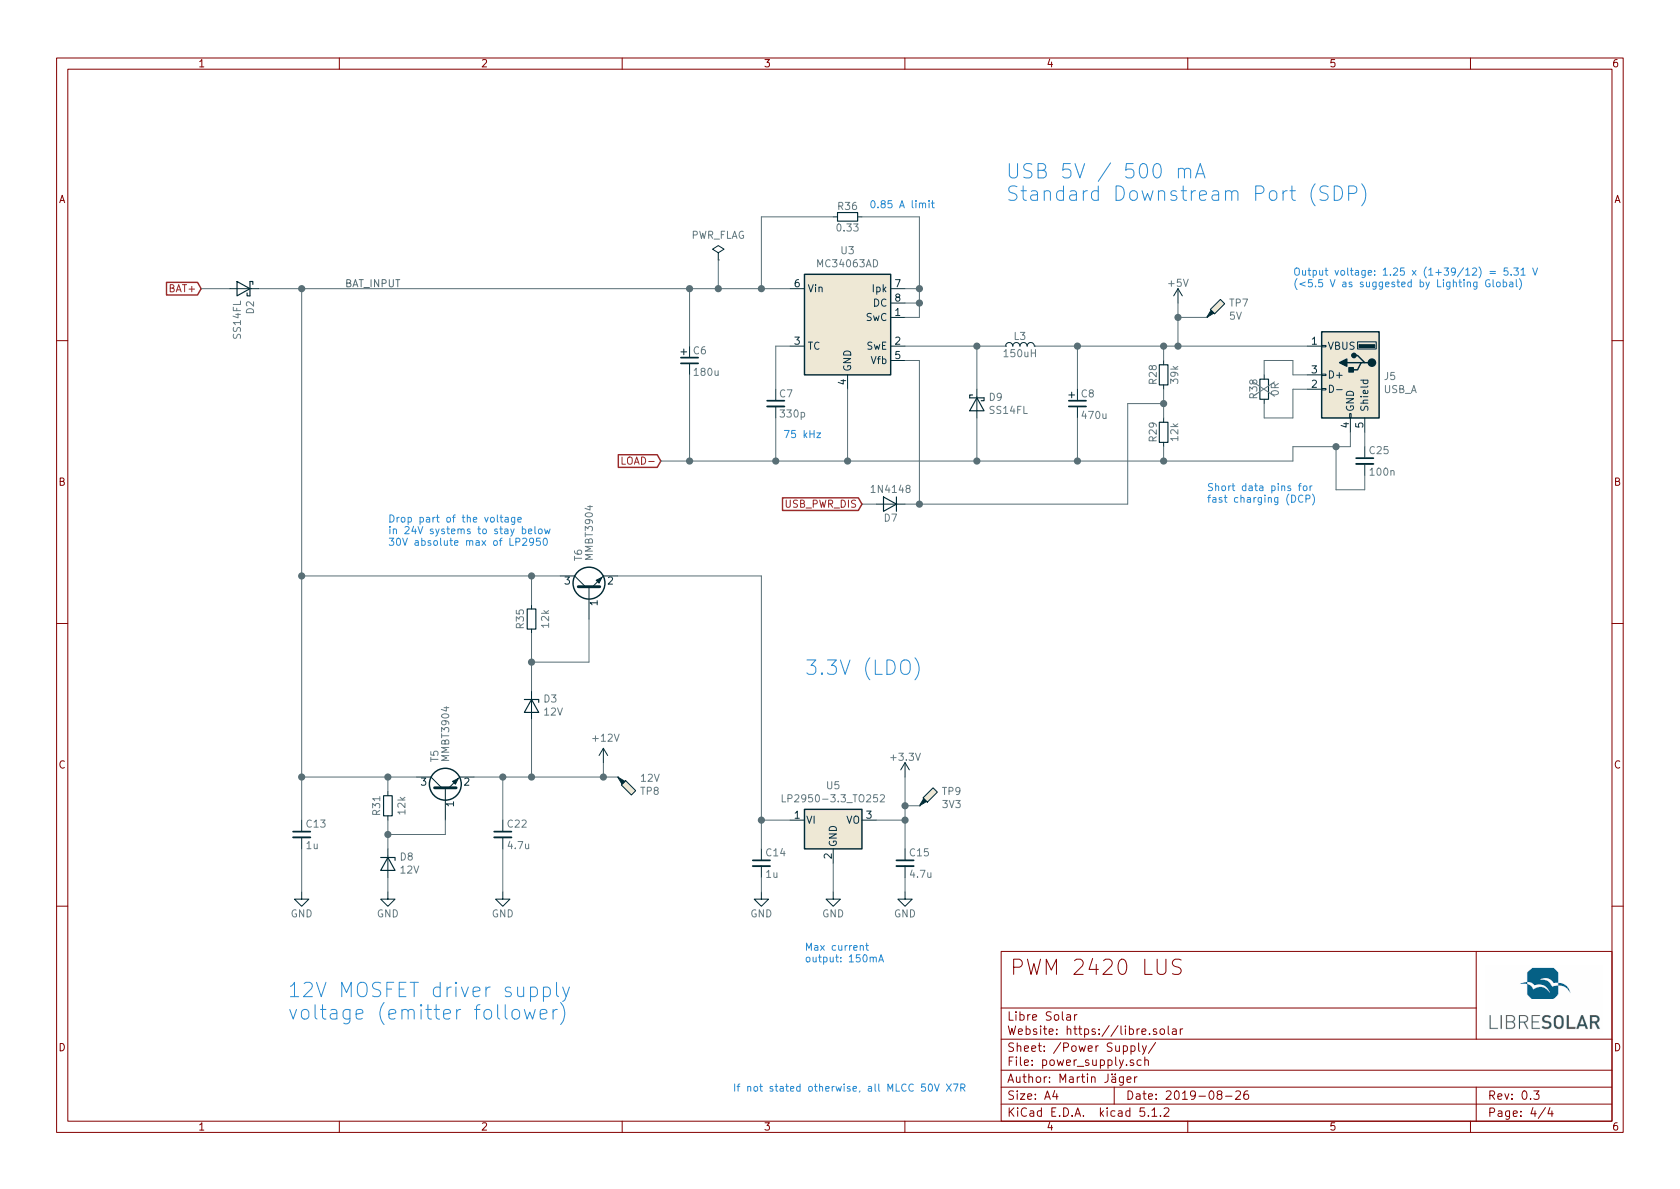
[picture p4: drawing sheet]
EESchema Schematic File Version 4
LIBS:pwm-2420-lus-cache
EELAYER 29 0
EELAYER END
$Descr A4 11693 8268
encoding utf-8
Sheet 4 4
Title "PWM 2420 LUS"
Date "2019-08-26"
Rev "0.3"
Comp "Libre Solar"
Comment1 "Author: Martin Jäger"
Comment2 "Website: https://libre.solar"
Comment3 ""
Comment4 ""
$EndDescr
$Comp
L Project:R R29
U 1 1
P 8100 3000
F 0 "R29" V 8025 3000 50  0000 C CNN
F 1 "12k" V 8175 3000 50  0000 C CNN
F 2 "LibreSolar:R_0805_2012" V 7925 2900 50  0001 C CNN
F 3 "" H 8100 3000 50  0000 C CNN
F 4 "Yageo" H 2400 0   50  0001 C CNN "Manufacturer"
F 5 "RC0805FR-0712KL" H 2400 0   50  0001 C CNN "PartNumber"
	1    8100 3000
	1    0    0    -1  
$EndComp
$Comp
L Project:R R28
U 1 1
P 8100 2600
F 0 "R28" V 8025 2600 50  0000 C CNN
F 1 "39k" V 8175 2600 50  0000 C CNN
F 2 "LibreSolar:R_0805_2012" V 7925 2500 50  0001 C CNN
F 3 "" H 8100 2600 50  0000 C CNN
F 4 "Yageo" H 2400 0   50  0001 C CNN "Manufacturer"
F 5 "RC0805FR-0739KL" H 2400 0   50  0001 C CNN "PartNumber"
	1    8100 2600
	1    0    0    -1  
$EndComp
$Comp
L Project:L L3
U 1 1
P 7100 2400
F 0 "L3" H 7100 2470 50  0000 C CNN
F 1 "150uH" H 7100 2350 50  0000 C CNN
F 2 "Inductor_THT:L_Radial_D12.0mm_P5.00mm_Fastron_11P" V 7100 2400 50  0001 C CNN
F 3 "" V 7100 2400 50  0000 C CNN
F 4 "Bourns" H 7100 2400 50  0001 C CNN "Manufacturer"
F 5 "RLB0914-151KL" H 7100 2400 50  0001 C CNN "PartNumber"
	1    7100 2400
	1    0    0    -1  
$EndComp
Text Notes 5600 6700 0    50   ~ 0
Max current \noutput: 150mA
Text Notes 7000 1400 0    100  ~ 0
USB 5V / 500 mA\nStandard Downstream Port (SDP)
Text Notes 5600 4700 0    100  ~ 0
3.3V (LDO)
Text Notes 5100 7600 0    50   ~ 0
If not stated otherwise, all MLCC 50V X7R
Text Notes 9000 2000 0    50   ~ 0
Output voltage: 1.25 x (1+39/12) = 5.31 V\n(<5.5 V as suggested by Lighting Global)
$Comp
L Project:C C25
U 1 1
P 9500 3200
F 0 "C25" H 9525 3275 50  0000 L CNN
F 1 "100n" H 9525 3125 50  0000 L CNN
F 2 "LibreSolar:C_0805_2012" H 9500 3000 50  0001 C CNN
F 3 "" H 9525 3275 50  0000 C CNN
F 4 "Yageo" H 6400 100 50  0001 C CNN "Manufacturer"
F 5 "CC0805KRX7R9BB104" H 6400 100 50  0001 C CNN "PartNumber"
	1    9500 3200
	1    0    0    -1  
$EndComp
$Comp
L Project:R R31
U 1 1
P 2700 5600
F 0 "R31" V 2775 5600 50  0000 C CNN
F 1 "12k" V 2600 5600 50  0000 C CNN
F 2 "LibreSolar:R_0805_2012" H 2700 5600 50  0001 C CNN
F 3 "" H 2700 5600 50  0001 C CNN
F 4 "Yageo" H 2700 5600 50  0001 C CNN "Manufacturer"
F 5 "RC0805FR-0712KL" H 2700 5600 50  0001 C CNN "PartNumber"
	1    2700 5600
	-1   0    0    1   
$EndComp
$Comp
L power:GND #PWR0121
U 1 1
P 2700 6200
F 0 "#PWR0121" H 2700 5950 50  0001 C CNN
F 1 "GND" H 2700 6050 50  0000 C CNN
F 2 "" H 2700 6200 50  0000 C CNN
F 3 "" H 2700 6200 50  0000 C CNN
	1    2700 6200
	1    0    0    -1  
$EndComp
$Comp
L Project:C C22
U 1 1
P 3500 5800
F 0 "C22" H 3525 5875 50  0000 L CNN
F 1 "4.7u" H 3525 5725 50  0000 L CNN
F 2 "LibreSolar:C_0805_2012" H 3500 5600 50  0001 C CNN
F 3 "" H 3525 5875 50  0000 C CNN
F 4 "Wurth Electronics" H -4500 3050 50  0001 C CNN "Manufacturer"
F 5 "885012107018" H -4500 3050 50  0001 C CNN "PartNumber"
F 6 "25V, X5R" H -2300 500 60  0001 C CNN "Remarks"
	1    3500 5800
	1    0    0    -1  
$EndComp
$Comp
L power:GND #PWR0122
U 1 1
P 3500 6200
F 0 "#PWR0122" H 3500 5950 50  0001 C CNN
F 1 "GND" H 3500 6050 50  0000 C CNN
F 2 "" H 3500 6200 50  0000 C CNN
F 3 "" H 3500 6200 50  0000 C CNN
	1    3500 6200
	1    0    0    -1  
$EndComp
Wire Wire Line
	3500 5900 3500 6200
$Comp
L Connector:TestPoint_Probe TP9
U 1 1
P 6400 5600
F 0 "TP9" H 6553 5702 50  0000 L CNN
F 1 "3V3" H 6553 5611 50  0000 L CNN
F 2 "TestPoint:TestPoint_Pad_D1.0mm" H 6600 5600 50  0001 C CNN
F 3 "~" H 6600 5600 50  0001 C CNN
F 4 "+info" H -3500 400 50  0001 C CNN "Config"
	1    6400 5600
	1    0    0    -1  
$EndComp
$Comp
L Connector:TestPoint_Probe TP8
U 1 1
P 4300 5400
F 0 "TP8" H 4453 5502 50  0000 L CNN
F 1 "12V" H 4453 5411 50  0000 L CNN
F 2 "TestPoint:TestPoint_Pad_D1.0mm" H 4500 5400 50  0001 C CNN
F 3 "~" H 4500 5400 50  0001 C CNN
F 4 "+info" H 1500 2800 50  0001 C CNN "Config"
	1    4300 5400
	1    0    0    1   
$EndComp
$Comp
L Connector:TestPoint_Probe TP7
U 1 1
P 8400 2200
F 0 "TP7" H 8553 2302 50  0000 L CNN
F 1 "5V" H 8553 2211 50  0000 L CNN
F 2 "TestPoint:TestPoint_Pad_D1.0mm" H 8600 2200 50  0001 C CNN
F 3 "~" H 8600 2200 50  0001 C CNN
F 4 "+info" H -900 200 50  0001 C CNN "Config"
	1    8400 2200
	1    0    0    -1  
$EndComp
$Comp
L Regulator_Switching:MC34063AD U3
U 1 1
P 5900 2200
F 0 "U3" H 5900 2667 50  0000 C CNN
F 1 "MC34063AD" H 5900 2576 50  0000 C CNN
F 2 "Package_SO:SOIC-8_3.9x4.9mm_P1.27mm" H 5950 1750 50  0001 L CNN
F 3 "http://www.onsemi.com/pub_link/Collateral/MC34063A-D.PDF" H 6400 2100 50  0001 C CNN
F 4 "Texas Instruments" H 5900 2200 50  0001 C CNN "Manufacturer"
F 5 "MC34063ADR" H 5900 2200 50  0001 C CNN "PartNumber"
	1    5900 2200
	1    0    0    -1  
$EndComp
Text GLabel 4600 3200 0    50   Input ~ 0
LOAD-
Text GLabel 1400 2000 0    50   Input ~ 0
BAT+
$Comp
L Project:D_Schottky D9
U 1 1
P 6800 2800
F 0 "D9" V 6754 2879 50  0000 L CNN
F 1 "SS14FL" V 6845 2879 50  0000 L CNN
F 2 "LibreSolar:D_SOD-123F" V 6800 2800 50  0001 C CNN
F 3 "" V 6800 2800 50  0000 C CNN
F 4 "On Semiconductor" H 0   0   50  0001 C CNN "Manufacturer"
F 5 "SS14FL" H 0   0   50  0001 C CNN "PartNumber"
	1    6800 2800
	0    1    1    0   
$EndComp
Wire Wire Line
	8100 2800 7850 2800
Wire Wire Line
	7850 2800 7850 3500
Wire Wire Line
	7850 3500 6400 3500
Wire Wire Line
	6400 3500 6400 2500
Wire Wire Line
	6400 2500 6300 2500
Wire Wire Line
	5900 3200 5400 3200
Wire Wire Line
	5900 2700 5900 3200
Wire Wire Line
	5900 3200 6800 3200
Connection ~ 5900 3200
Wire Wire Line
	8100 3100 8100 3200
Wire Wire Line
	8100 2700 8100 2800
Connection ~ 8100 2800
Wire Wire Line
	8100 2800 8100 2900
Wire Wire Line
	6800 2900 6800 3200
Connection ~ 6800 3200
Wire Wire Line
	6300 2400 6800 2400
Wire Wire Line
	7200 2400 7500 2400
Wire Wire Line
	8100 2400 8100 2500
Wire Wire Line
	6800 2400 6800 2700
Connection ~ 6800 2400
Wire Wire Line
	6800 2400 7000 2400
Wire Wire Line
	7500 2400 7500 2700
Connection ~ 7500 2400
Wire Wire Line
	7500 2400 8100 2400
$Comp
L Project:CP C6
U 1 1
P 4800 2500
F 0 "C6" H 4820 2570 50  0000 L CNN
F 1 "180u" H 4820 2420 50  0000 L CNN
F 2 "Capacitor_THT:CP_Radial_D8.0mm_P3.50mm" H 4800 2500 50  0001 C CNN
F 3 "" H 4800 2500 50  0000 C CNN
F 4 "Panasonic" H 1000 700 50  0001 C CNN "Manufacturer"
F 5 "EEU-FR1V181" H 1000 700 50  0001 C CNN "PartNumber"
F 6 "35V" H -3200 -300 60  0001 C CNN "Remarks"
	1    4800 2500
	1    0    0    -1  
$EndComp
Wire Wire Line
	1400 2000 1600 2000
Wire Wire Line
	4800 2000 4800 2400
Connection ~ 4800 2000
Wire Wire Line
	4800 2600 4800 3200
Connection ~ 4800 3200
Wire Wire Line
	4800 3200 4600 3200
$Comp
L Project:D D7
U 1 1
P 6200 3500
F 0 "D7" H 6200 3600 50  0000 C CNN
F 1 "1N4148" H 6200 3400 50  0000 C CNN
F 2 "LibreSolar:D_SOD-123" V 6200 3500 50  0001 C CNN
F 3 "" V 6200 3500 50  0000 C CNN
F 4 "Diodes Inc." H 2150 700 50  0001 C CNN "Manufacturer"
F 5 "1N4148W-7-F" H 2150 700 50  0001 C CNN "PartNumber"
	1    6200 3500
	-1   0    0    1   
$EndComp
Text GLabel 6000 3500 0    50   Input ~ 0
USB_PWR_DIS
$Comp
L Project:R R36
U 1 1
P 5900 1500
F 0 "R36" V 5825 1500 50  0000 C CNN
F 1 "0.33" V 5975 1500 50  0000 C CNN
F 2 "LibreSolar:R_1206_3216" V 5725 1400 50  0001 C CNN
F 3 "" H 5900 1500 50  0000 C CNN
F 4 "Yageo" H 200 -1100 50  0001 C CNN "Manufacturer"
F 5 "RL1206FR-070R33L" H 5900 1500 50  0001 C CNN "PartNumber"
	1    5900 1500
	0    1    1    0   
$EndComp
Wire Wire Line
	6000 1500 6400 1500
Wire Wire Line
	6400 1500 6400 2000
Wire Wire Line
	6400 2000 6300 2000
Wire Wire Line
	5800 1500 5300 1500
Wire Wire Line
	5300 1500 5300 2000
Connection ~ 5300 2000
Wire Wire Line
	5300 2000 5500 2000
Wire Wire Line
	6400 2000 6400 2100
Wire Wire Line
	6400 2100 6300 2100
Connection ~ 6400 2000
Wire Wire Line
	6400 2100 6400 2200
Wire Wire Line
	6400 2200 6300 2200
Connection ~ 6400 2100
$Comp
L Project:C C7
U 1 1
P 5400 2800
F 0 "C7" H 5420 2870 50  0000 L CNN
F 1 "330p" H 5420 2730 50  0000 L CNN
F 2 "LibreSolar:C_0805_2012" H 5400 2800 50  0001 C CNN
F 3 "" H 5400 2800 50  0000 C CNN
F 4 "Wurth Electronics" H 0   0   50  0001 C CNN "Manufacturer"
F 5 "885342007002" H 0   0   50  0001 C CNN "PartNumber"
F 6 "50V, C0G (NP0)" H 0   0   50  0001 C CNN "Remarks"
	1    5400 2800
	1    0    0    -1  
$EndComp
Wire Wire Line
	5500 2400 5400 2400
Wire Wire Line
	5400 2400 5400 2700
Wire Wire Line
	5400 2900 5400 3200
Connection ~ 5400 3200
Wire Wire Line
	6800 3200 7500 3200
$Comp
L Project:CP C8
U 1 1
P 7500 2800
F 0 "C8" H 7520 2870 50  0000 L CNN
F 1 "470u" H 7520 2720 50  0000 L CNN
F 2 "Capacitor_THT:CP_Radial_D8.0mm_P3.50mm" H 7500 2800 50  0001 C CNN
F 3 "" H 7500 2800 50  0000 C CNN
F 4 "Panasonic" H 3700 1000 50  0001 C CNN "Manufacturer"
F 5 "EEUFR1A471" H 3700 1000 50  0001 C CNN "PartNumber"
F 6 "10V" H -500 0   60  0001 C CNN "Remarks"
	1    7500 2800
	1    0    0    -1  
$EndComp
Wire Wire Line
	7500 2900 7500 3200
Connection ~ 7500 3200
Wire Wire Line
	7500 3200 8100 3200
$Comp
L power:+5V #PWR021
U 1 1
P 8200 2100
F 0 "#PWR021" H 8200 1950 50  0001 C CNN
F 1 "+5V" H 8200 2240 50  0000 C CNN
F 2 "" H 8200 2100 50  0000 C CNN
F 3 "" H 8200 2100 50  0000 C CNN
	1    8200 2100
	1    0    0    -1  
$EndComp
Wire Wire Line
	6300 3500 6400 3500
Connection ~ 6400 3500
Wire Wire Line
	6100 3500 6000 3500
Text Notes 2000 7100 0    100  ~ 0
12V MOSFET driver supply\nvoltage (emitter follower)
$Comp
L Project:D_Zener D8
U 1 1
P 2700 6000
F 0 "D8" V 2654 6079 50  0000 L CNN
F 1 "12V" V 2745 6079 50  0000 L CNN
F 2 "Diode_SMD:D_SOT-23_ANK" V 2791 6079 50  0001 L CNN
F 3 "" H 2700 6000 50  0000 C CNN
F 4 "ON Semiconductor" H 100 0   50  0001 C CNN "Manufacturer"
F 5 "SZBZX84C12LT3G" H 100 0   50  0001 C CNN "PartNumber"
F 6 "Alternative: Diodes Inc. BZX84C12-7-F" H 100 0   50  0001 C CNN "Remarks"
	1    2700 6000
	0    1    1    0   
$EndComp
Wire Wire Line
	1800 2000 2100 2000
Wire Wire Line
	8100 3200 9000 3200
Connection ~ 8100 3200
Wire Wire Line
	8100 2400 8200 2400
Connection ~ 8100 2400
Connection ~ 8200 2400
Wire Wire Line
	8200 2100 8200 2200
Wire Wire Line
	8400 2200 8200 2200
Connection ~ 8200 2200
Wire Wire Line
	8200 2200 8200 2400
Text Notes 8400 3500 0    50   ~ 0
Short data pins for\nfast charging (DCP)
Text Notes 5450 3050 0    50   ~ 0
75 kHz
Text Notes 6050 1450 0    50   ~ 0
0.85 A limit
Wire Wire Line
	4800 2000 5000 2000
Wire Wire Line
	4800 3200 5400 3200
$Comp
L Connector:USB_A J5
U 1 1
P 9400 2600
F 0 "J5" H 9170 2591 50  0000 R CNN
F 1 "USB_A" H 9170 2500 50  0000 R CNN
F 2 "LibreSolar:USB_A_Wuerth_61400416021_Horizontal" H 9550 2550 50  0001 C CNN
F 3 " ~" H 9550 2550 50  0001 C CNN
F 4 "Wurth Electronics" H 0   0   50  0001 C CNN "Manufacturer"
F 5 "61400416021" H 0   0   50  0001 C CNN "PartNumber"
	1    9400 2600
	-1   0    0    -1  
$EndComp
Wire Wire Line
	8200 2400 9100 2400
Wire Wire Line
	9400 3000 9400 3100
Wire Wire Line
	9400 3100 9300 3100
Wire Wire Line
	9000 3100 9000 3200
Wire Wire Line
	9500 3300 9500 3400
Wire Wire Line
	9300 3400 9300 3100
Wire Wire Line
	9300 3400 9500 3400
Connection ~ 9300 3100
Wire Wire Line
	9300 3100 9000 3100
Wire Wire Line
	9500 3000 9500 3100
$Comp
L Project:R R38
U 1 1
P 8800 2700
F 0 "R38" V 8725 2700 50  0000 C CNN
F 1 "0R" V 8875 2700 50  0000 C CNN
F 2 "LibreSolar:R_0805_2012" V 8625 2600 50  0001 C CNN
F 3 "" H 8800 2700 50  0000 C CNN
F 4 "Yageo" H 3100 -300 50  0001 C CNN "Manufacturer"
F 5 "RC0805FR-070RL" H 3100 -300 50  0001 C CNN "PartNumber"
F 6 "+testing" H 8800 2700 50  0001 C CNN "Config"
F 7 "X" V 8800 2700 150 0000 C CNN "DNP"
	1    8800 2700
	1    0    0    -1  
$EndComp
Wire Wire Line
	9100 2600 9000 2600
Wire Wire Line
	9000 2600 9000 2500
Wire Wire Line
	9000 2500 8800 2500
Wire Wire Line
	8800 2500 8800 2600
Wire Wire Line
	8800 2800 8800 2900
Wire Wire Line
	8800 2900 9000 2900
Wire Wire Line
	9000 2900 9000 2700
Wire Wire Line
	9000 2700 9100 2700
$Comp
L Transistor_BJT:MMBT3904 T?
U 1 1
P 3100 5500
AR Path="/58A68DC9/5C8607DE" Ref="T?"  Part="1" 
AR Path="/58C18D5C/5C8607DE" Ref="T5"  Part="1" 
F 0 "T5" H 3300 5575 50  0000 L CNN
F 1 "MMBT3904" H 3300 5500 50  0000 L CNN
F 2 "LibreSolar:SOT-23" H 3300 5425 50  0001 L CIN
F 3 "" H 3100 5500 50  0001 L CNN
F 4 "Diodes Inc." H 350 100 50  0001 C CNN "Manufacturer"
F 5 "MMBT3904-7-F" H 350 100 50  0001 C CNN "PartNumber"
	1    3100 5500
	0    -1   -1   0   
$EndComp
Connection ~ 2100 2000
$Comp
L power:PWR_FLAG #FLG0101
U 1 1
P 5000 1800
F 0 "#FLG0101" H 5000 1875 50  0001 C CNN
F 1 "PWR_FLAG" H 5000 1974 50  0000 C CNN
F 2 "" H 5000 1800 50  0001 C CNN
F 3 "~" H 5000 1800 50  0001 C CNN
	1    5000 1800
	1    0    0    -1  
$EndComp
Wire Wire Line
	5000 1800 5000 2000
Connection ~ 5000 2000
Wire Wire Line
	5000 2000 5300 2000
$Comp
L Regulator_Linear:LP2950-3.3_TO252 U5
U 1 1
P 5800 5700
F 0 "U5" H 5800 5942 50  0000 C CNN
F 1 "LP2950-3.3_TO252" H 5800 5851 50  0000 C CNN
F 2 "Package_TO_SOT_SMD:TO-252-2" H 5800 5925 50  0001 C CIN
F 3 "http://www.ti.com/lit/ds/symlink/lp2950-n.pdf" H 5800 5650 50  0001 C CNN
F 4 "ON Semiconductor" H 5800 5700 50  0001 C CNN "Manufacturer"
F 5 "LP2950ACDT-3.3RG" H 5800 5700 50  0001 C CNN "PartNumber"
	1    5800 5700
	1    0    0    -1  
$EndComp
$Comp
L power:GND #PWR036
U 1 1
P 5800 6200
F 0 "#PWR036" H 5800 5950 50  0001 C CNN
F 1 "GND" H 5800 6050 50  0000 C CNN
F 2 "" H 5800 6200 50  0000 C CNN
F 3 "" H 5800 6200 50  0000 C CNN
	1    5800 6200
	1    0    0    -1  
$EndComp
$Comp
L Project:C C15
U 1 1
P 6300 6000
F 0 "C15" H 6325 6075 50  0000 L CNN
F 1 "4.7u" H 6325 5925 50  0000 L CNN
F 2 "LibreSolar:C_0805_2012" H 6300 5800 50  0001 C CNN
F 3 "" H 6325 6075 50  0000 C CNN
F 4 "Wurth Electronics" H -3450 3200 50  0001 C CNN "Manufacturer"
F 5 "885012107018" H -3450 3200 50  0001 C CNN "PartNumber"
F 6 "25V, X5R" H -1200 700 60  0001 C CNN "Remarks"
	1    6300 6000
	1    0    0    -1  
$EndComp
$Comp
L power:+3.3V #PWR037
U 1 1
P 6300 5400
F 0 "#PWR037" H 6300 5250 50  0001 C CNN
F 1 "+3.3V" H 6300 5540 50  0000 C CNN
F 2 "" H 6300 5400 50  0000 C CNN
F 3 "" H 6300 5400 50  0000 C CNN
	1    6300 5400
	1    0    0    -1  
$EndComp
$Comp
L Project:C C14
U 1 1
P 5300 6000
F 0 "C14" H 5325 6075 50  0000 L CNN
F 1 "1u" H 5325 5925 50  0000 L CNN
F 2 "LibreSolar:C_0805_2012" H 5300 5800 50  0001 C CNN
F 3 "" H 5325 6075 50  0000 C CNN
F 4 "Yageo" H 400 0   50  0001 C CNN "Manufacturer"
F 5 "CC0805KKX7R9BB105" H 400 0   50  0001 C CNN "PartNumber"
F 6 "50V, X7R" H 400 0   50  0001 C CNN "Remarks"
	1    5300 6000
	1    0    0    -1  
$EndComp
$Comp
L power:GND #PWR035
U 1 1
P 5300 6200
F 0 "#PWR035" H 5300 5950 50  0001 C CNN
F 1 "GND" H 5300 6050 50  0000 C CNN
F 2 "" H 5300 6200 50  0000 C CNN
F 3 "" H 5300 6200 50  0000 C CNN
	1    5300 6200
	1    0    0    -1  
$EndComp
$Comp
L power:GND #PWR038
U 1 1
P 6300 6200
F 0 "#PWR038" H 6300 5950 50  0001 C CNN
F 1 "GND" H 6300 6050 50  0000 C CNN
F 2 "" H 6300 6200 50  0000 C CNN
F 3 "" H 6300 6200 50  0000 C CNN
	1    6300 6200
	1    0    0    -1  
$EndComp
Wire Wire Line
	5500 5700 5300 5700
Wire Wire Line
	5300 5700 5300 5900
Wire Wire Line
	5300 6100 5300 6200
Wire Wire Line
	5800 6000 5800 6200
Wire Wire Line
	6300 6100 6300 6200
Wire Wire Line
	6300 5400 6300 5600
Wire Wire Line
	6100 5700 6300 5700
Connection ~ 6300 5700
Wire Wire Line
	6300 5700 6300 5900
Wire Wire Line
	6400 5600 6300 5600
Connection ~ 6300 5600
Wire Wire Line
	6300 5600 6300 5700
Wire Wire Line
	2700 6100 2700 6200
Wire Wire Line
	5300 5700 5300 4000
Connection ~ 5300 5700
$Comp
L Project:C C13
U 1 1
P 2100 5800
F 0 "C13" H 2125 5875 50  0000 L CNN
F 1 "1u" H 2125 5725 50  0000 L CNN
F 2 "LibreSolar:C_0805_2012" H 2100 5600 50  0001 C CNN
F 3 "" H 2125 5875 50  0000 C CNN
F 4 "Yageo" H 0   0   50  0001 C CNN "Manufacturer"
F 5 "CC0805KKX7R9BB105" H 0   0   50  0001 C CNN "PartNumber"
F 6 "50V, X7R" H 0   0   50  0001 C CNN "Remarks"
	1    2100 5800
	1    0    0    -1  
$EndComp
Wire Wire Line
	2900 5400 2700 5400
Wire Wire Line
	2700 5400 2700 5500
Wire Wire Line
	3100 5700 3100 5800
Wire Wire Line
	3100 5800 2700 5800
Wire Wire Line
	2700 5800 2700 5700
Wire Wire Line
	2700 5800 2700 5900
Connection ~ 2700 5800
Wire Wire Line
	3300 5400 3500 5400
Wire Wire Line
	2700 5400 2100 5400
Wire Wire Line
	2100 5400 2100 5700
Connection ~ 2700 5400
$Comp
L power:GND #PWR034
U 1 1
P 2100 6200
F 0 "#PWR034" H 2100 5950 50  0001 C CNN
F 1 "GND" H 2100 6050 50  0000 C CNN
F 2 "" H 2100 6200 50  0000 C CNN
F 3 "" H 2100 6200 50  0000 C CNN
	1    2100 6200
	1    0    0    -1  
$EndComp
Wire Wire Line
	2100 5900 2100 6200
Wire Wire Line
	3500 5400 3500 5700
Wire Wire Line
	4200 5300 4200 5400
Connection ~ 3500 5400
Wire Wire Line
	4300 5400 4200 5400
Connection ~ 4200 5400
Wire Wire Line
	4200 5400 3700 5400
Wire Wire Line
	2100 2000 2100 4000
Connection ~ 2100 5400
Wire Wire Line
	2100 2000 4800 2000
Wire Wire Line
	2100 4000 3700 4000
Connection ~ 2100 4000
Wire Wire Line
	2100 4000 2100 5400
$Comp
L Project:D_Schottky D2
U 1 1
P 1700 2000
F 0 "D2" V 1654 2079 50  0000 L CNN
F 1 "SS14FL" V 1745 2079 50  0000 L CNN
F 2 "LibreSolar:D_SOD-123F" V 1700 2000 50  0001 C CNN
F 3 "" V 1700 2000 50  0000 C CNN
F 4 "On Semiconductor" H 0   0   50  0001 C CNN "Manufacturer"
F 5 "SS14FL" H 0   0   50  0001 C CNN "PartNumber"
	1    1700 2000
	-1   0    0    1   
$EndComp
$Comp
L power:+12V #PWR0116
U 1 1
P 4200 5300
F 0 "#PWR0116" H 4200 5150 50  0001 C CNN
F 1 "+12V" H 4215 5473 50  0000 C CNN
F 2 "" H 4200 5300 50  0001 C CNN
F 3 "" H 4200 5300 50  0001 C CNN
	1    4200 5300
	1    0    0    -1  
$EndComp
$Comp
L Transistor_BJT:MMBT3904 T?
U 1 1
P 4100 4100
AR Path="/58A68DC9/5D8426A3" Ref="T?"  Part="1" 
AR Path="/58C18D5C/5D8426A3" Ref="T6"  Part="1" 
F 0 "T6" H 4300 4175 50  0000 L CNN
F 1 "MMBT3904" H 4300 4100 50  0000 L CNN
F 2 "LibreSolar:SOT-23" H 4300 4025 50  0001 L CIN
F 3 "" H 4100 4100 50  0001 L CNN
F 4 "Diodes Inc." H 1350 -1300 50  0001 C CNN "Manufacturer"
F 5 "MMBT3904-7-F" H 1350 -1300 50  0001 C CNN "PartNumber"
	1    4100 4100
	0    -1   -1   0   
$EndComp
Wire Wire Line
	4300 4000 5300 4000
$Comp
L Project:D_Zener D3
U 1 1
P 3700 4900
F 0 "D3" V 3654 4979 50  0000 L CNN
F 1 "12V" V 3745 4979 50  0000 L CNN
F 2 "Diode_SMD:D_SOT-23_ANK" V 3791 4979 50  0001 L CNN
F 3 "" H 3700 4900 50  0000 C CNN
F 4 "ON Semiconductor" H 1100 -1100 50  0001 C CNN "Manufacturer"
F 5 "SZBZX84C12LT3G" H 1100 -1100 50  0001 C CNN "PartNumber"
F 6 "Alternative: Diodes Inc. BZX84C12-7-F" H 1100 -1100 50  0001 C CNN "Remarks"
	1    3700 4900
	0    1    1    0   
$EndComp
$Comp
L Project:R R35
U 1 1
P 3700 4300
F 0 "R35" V 3775 4300 50  0000 C CNN
F 1 "12k" V 3600 4300 50  0000 C CNN
F 2 "LibreSolar:R_0805_2012" H 3700 4300 50  0001 C CNN
F 3 "" H 3700 4300 50  0001 C CNN
F 4 "Yageo" H 3700 4300 50  0001 C CNN "Manufacturer"
F 5 "RC0805FR-0712KL" H 3700 4300 50  0001 C CNN "PartNumber"
	1    3700 4300
	-1   0    0    1   
$EndComp
Wire Wire Line
	3700 4000 3700 4200
Connection ~ 3700 4000
Wire Wire Line
	3700 4000 3900 4000
Wire Wire Line
	3700 4400 3700 4600
Wire Wire Line
	3700 5000 3700 5400
Connection ~ 3700 5400
Wire Wire Line
	3700 5400 3500 5400
Wire Wire Line
	3700 4600 4100 4600
Wire Wire Line
	4100 4600 4100 4300
Connection ~ 3700 4600
Wire Wire Line
	3700 4600 3700 4800
Text Notes 2700 3800 0    50   ~ 0
Drop part of the voltage\nin 24V systems to stay below\n30V absolute max of LP2950
Text Label 2400 2000 0    50   ~ 0
BAT_INPUT
$EndSCHEMATC
